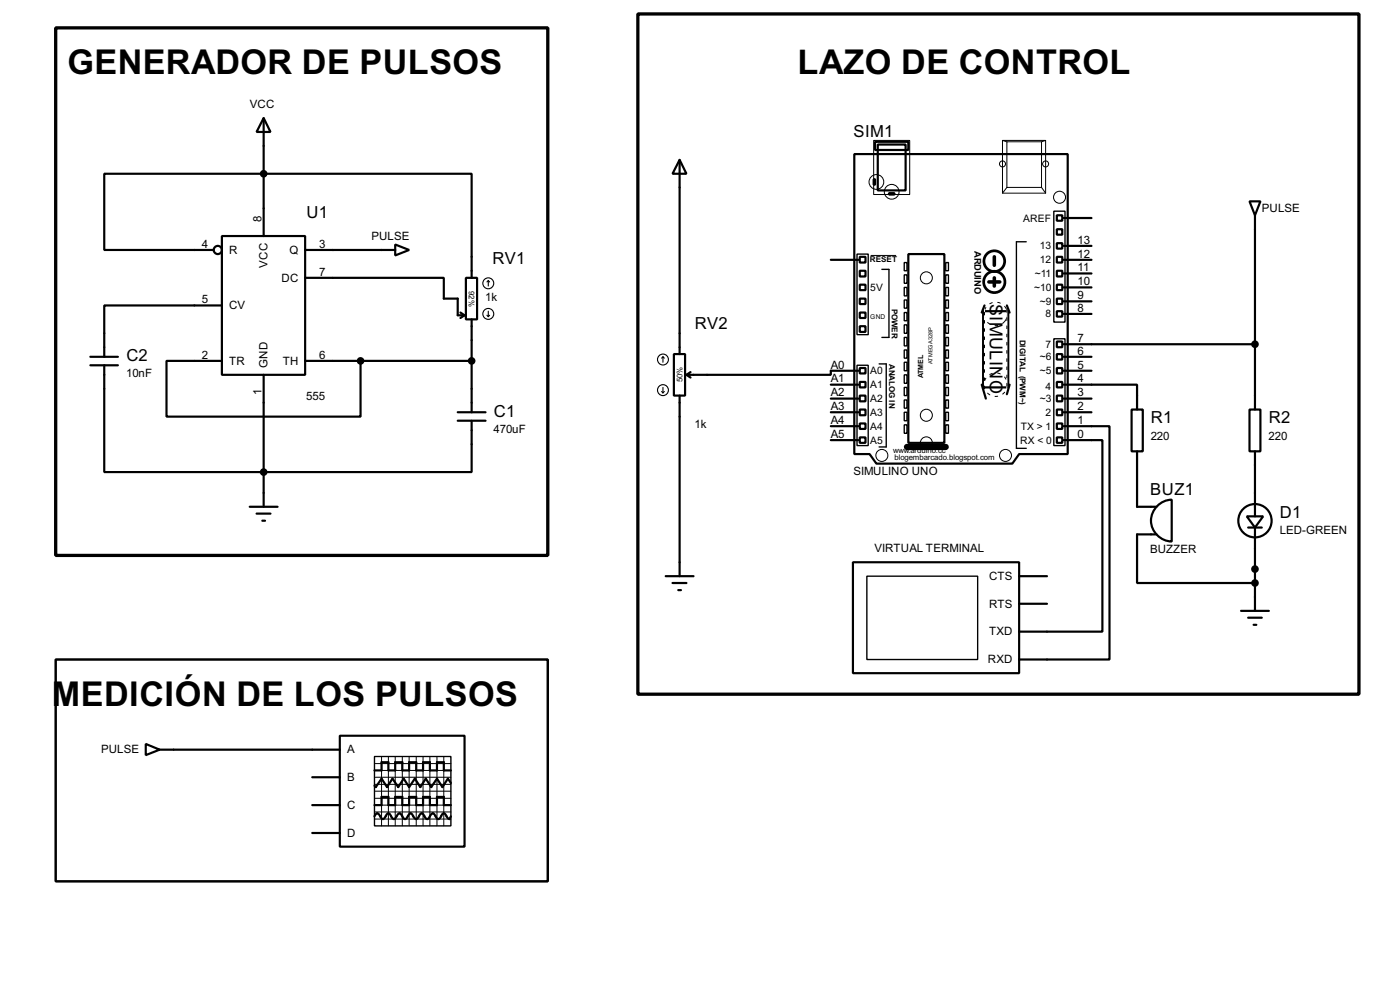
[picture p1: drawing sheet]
<svg xmlns="http://www.w3.org/2000/svg" width="256mm" height="180mm" viewBox="0 0 256 180" stroke-linecap="round" stroke-linejoin="round" font-family="sans-serif">
<g fill="none" stroke="#000" stroke-width=".4">
<path d="M48.3 21.6l1.3 2.6h-2.6zM48.3 21.6v21.6M124.5 29.3l1.3 2.5h-2.6zM124.5 29.3v35.5M156.5 28.2h39.1v54.9h-8.9l-1.2 1.8h-24.9l-1.3-1.8h-2.8zM160.1 32.8h.2v1h-.2zM160.3 26h6.1v1.5h-6.1zM160.8 26.5h5.1v8.4h-5.1zM162.9 35.4h1v.2h-1zM193.6 39.4h1v1h-1zM194.9 39.9h5.1M228.9 36.9h2l-1 2.5z"/>
<path d="M229.9 39.4v35.6M39.2 45.8h-20.1v-14h67.3v19.1M40.7 43.2h15.2v25.4h-15.2zM40.7 55.9h-21.6v9.4M55.9 50.9h25.4v3.8h2.6v3h1.2M55.9 45.8h16.5M72.4 44.8l2.6 1-2.6 1zM84.4 57.2l.7 .5M85.1 57.7l-.7 .5M85.4 50.9h2v7.6h-2zM86.4 58.5v17M152.2 47.6h5.1"/>
<path d="M157.5 49.6h1.1v1h-1.1zM157.5 54.7h1.1v1h-1.1zM157.5 59.7h1.1v1.1h-1.1zM157.5 57.2h1.1v1h-1.1zM157.5 52.1h1.1v1h-1.1zM157.5 47h1.1v1.1h-1.1zM166.4 46.5h6.6v34.6h-6.6zM180.1 57h4.6v13.9h-4.6zM180.4 55.9l-.5 1.3M184.5 55.9l.5 1.3M193.6 44.5h1v1h-1zM193.6 47h1v1.1h-1z"/>
<path d="M193.6 49.6h1v1h-1zM193.6 52.1h1v1h-1zM193.6 54.7h1v1h-1zM193.6 42h1v1h-1zM193.6 57h1v1h-1zM194.9 57.5h5.1M194.9 55.2h5.1M194.9 52.6h5.1M194.9 50.1h5.1M194.9 47.6h5.1M194.9 45h5.1M16.6 65.3h5"/>
<path d="M16.6 66.9h5M19.1 66.9v19.5h67.3v-9.4M40.7 66.1h-10.2v10.2h35.6v-10.2M48.3 68.6v24.2M55.9 66.1h30.5M83.9 75.5h5.1M83.9 77h5.1M123.5 64.8h2v7.6h-2zM124.5 72.4v33.1M125.8 68.6l.7 .5M126.5 68.1l-.7 .5M152.2 75.5h5.1"/>
<path d="M152.2 78h5.1M152.2 73h5.1M152.2 70.4h5.1M157.3 67.9h-5.1v.7h-26.4M157.5 67.4h1.1v1h-1.1zM157.5 69.9h1.1v1h-1.1zM157.5 72.4h1.1v1.1h-1.1zM157.5 75h1.1v1h-1.1zM157.5 77.5h1.1v1h-1.1zM179.9 70.4l.7 2.6M185 70.4l-.5 1.8M193.6 62.5h1v1.1h-1z"/>
<path d="M193.6 64.8h1v1h-1zM193.6 67.4h1v1h-1zM193.6 69.9h1v1h-1zM193.6 72.4h1v1.1h-1zM193.6 75h1v1h-1zM193.6 77.5h1v1h-1zM194.9 70.4h13.4v4.6M194.9 78h8.4v42.7h-16.6M194.9 63h35M194.9 75.5h5.1M194.9 65.3h5.1M194.9 73h5.1"/>
<path d="M194.9 67.9h5.1M207.3 75h2.1v7.6h-2.1zM228.9 75h2v7.6h-2zM45.8 92.8h5.1M47 94h2.6M48.1 95.3h.5M152.2 80.6h5.1M157.5 80.1h1.1v1h-1.1zM193.6 80.1h1v1h-1zM194.9 80.6h7.1v35h-15.3M208.3 82.6v10.2h3.6M211.9 97.8h-3.6v8.9h21.6"/>
<path d="M212 92.6a3.8 3.8 0 0 1 2.7-1.1v7.6a3.8 3.8 0 0 1-3.5-2.4 3.8 3.8 0 0 1 .8-4.1zM228.4 94.5h3l-1.5 2.1zM228.7 96.6h2.5M229.9 82.6v11.9M229.9 96.6v15.2M122 105.5h5.1M123.2 106.7h2.6M124.3 108h.5M156.3 102.9h30.4v20.3h-30.4zM186.7 105.5h5.1M186.7 110.5h5.1M227.4 111.8h5.1"/>
<path d="M228.7 113.1h2.5M229.7 114.4h.5M26.7 136.2l2.6 1-2.6 1zM29.3 137.2h33M62.3 134.7h22.8v20.3h-22.8zM57.2 147.4h5.1M57.2 142.3h5.1M57.2 152.5h5.1M68.6 149.4l.5-.5 .3 .1 .5 .8 .3 .1 .2-.1 .5-.8 .3-.1 .2 .1 .5 .8 .3 .1 .2-.1 .5-.8 .3-.1 .2 .1 .5 .8 .3 .1 .3-.1 .5-.8 .2-.1 .3 .1 .2 .4a.54 .54 0 0 0 .8 .4l.5-.8 .3-.1 .2 .1 .5 .8 .3 .1 .2-.1 .5-.8 .3-.1 .2 .1 .5 .8 .3 .1 .3-.1 .4-.8 .3-.1 .3 .1 .5 .8 .3 .1 .2-.5M68.6 141h1.3v-1.5h1.3v1.5h1.2v-1.5h1.3v1.5h1.3v-1.5h1.3v1.5h1.2v-1.5h1.3v1.5h1.3v-1.5h1.2v1.5h1.3M68.6 147.4h1.3v-1.5h1.3v1.5h1.2v-1.5h1.3v1.5h1.3v-1.5h1.3v1.5h1.2v-1.5h1.3v1.5h1.3v-1.5h1.2v1.5h1.3M82.6 143.3l-.5-.8-1 1.6-1-1.6-1.1 1.6-1-1.6-1 1.6-1-1.6-1 1.6-1-1.6-1 1.6-1.1-1.6-1 1.6-1-1.6-1 1.6-.3-.3"/>
<circle cx="39.9" cy="45.8" r=".75"/>
<circle cx="229.9" cy="95.3" r="3.1"/>
</g>
<g fill="#000" stroke="#000" stroke-width=".4">
<circle cx="48.3" cy="31.8" r=".5"/>
<circle cx="66" cy="66.1" r=".5"/>
<circle cx="86.4" cy="66.1" r=".5"/>
<circle cx="229.9" cy="63" r=".5"/>
<circle cx="48.3" cy="86.4" r=".5"/>
<circle cx="229.9" cy="106.7" r=".5"/>
<circle cx="229.9" cy="104.2" r=".5"/>
</g>
<g fill="none" stroke="#000" stroke-width=".2">
<path d="M89.2 57.7l.3 .3M89.5 51.4v1M89.5 57v1M89.5 51.4l.2 .2M89.5 51.4l-.3 .2M89.7 57.7l-.2 .3M121.2 71.7l.3 .2M121.5 65.3l-.3 .3M121.5 65.3l.2 .3M121.5 65.3v1M121.5 70.9v1M121.7 71.7l-.2 .2"/>
<circle cx="89.4" cy="57.5" r="1"/>
<circle cx="89.4" cy="51.9" r="1"/>
<circle cx="121.4" cy="65.8" r="1"/>
<circle cx="121.4" cy="71.4" r="1"/>
</g>
<g fill="none" stroke="#000" stroke-width=".25">
<path d="M193.1 38.7h2v20.3h-2zM157 46.5h2.1v14.8h-2.1zM161.6 49.3h1.3v12.5h-1.3M165.7 48.1h.5v1.5h-.5zM165.7 50.3h.5v1.6h-.5zM165.7 52.6h.5v1.6h-.5zM165.7 54.9h.5v1.5h-.5zM165.7 57.2h.5v1.5h-.5zM165.7 59.5h.5v1.5h-.5zM173.3 48.1h.5v1.5h-.5zM173.3 50.3h.5v1.6h-.5zM173.3 52.6h.5v1.6h-.5z"/>
<path d="M173.3 54.9h.5v1.5h-.5zM173.3 57.2h.5v1.5h-.5zM173.3 59.5h.5v1.5h-.5zM188 44.3h-1.8v37.8h1.8M157 66.9h2.1v14.7h-2.1zM161.1 66.6h1.3v15.2h-1.3M165.7 61.8h.5v1.5h-.5zM165.7 64.1h.5v1.5h-.5zM165.7 66.3h.5v1.6h-.5zM165.7 68.6h.5v1.6h-.5zM165.7 70.9h.5v1.5h-.5zM165.7 73.2h.5v1.5h-.5z"/>
<path d="M165.7 75.5h.5v1.5h-.5zM165.7 77.8h.5v1.5h-.5zM173.3 61.8h.5v1.5h-.5zM173.3 64.1h.5v1.5h-.5zM173.3 66.3h.5v1.6h-.5zM173.3 68.6h.5v1.6h-.5zM173.3 70.9h.5v1.5h-.5zM173.3 73.2h.5v1.5h-.5zM173.3 75.5h.5v1.5h-.5zM173.3 77.8h.5v1.5h-.5zM193.1 62h2v19.6h-2zM158.8 105.5h20.3v15.2h-20.3z"/>
<path d="M68.6 138.5h14v12.7h-14z"/>
</g>
<g fill="none" stroke="#fff" stroke-width=".18">
<path d="M180.4 56.7v14.5M184.5 56.7v14.5"/>
<circle cx="182.4" cy="57.5" r="2.15"/>
<circle cx="182.4" cy="70.4" r="2.15"/>
</g>
<circle cx="182.4" cy="57.5" r="2.15" fill="none" stroke="#000" stroke-width=".18" stroke-dasharray="2 1 .5 1 .5 1"/>
<g fill="none" stroke="#000" stroke-width=".18" stroke-dasharray=".5 1">
<path d="M184.5 56.7v14.5M180.4 71.2v-14.5"/>
<circle cx="182.4" cy="70.4" r="2.15"/>
</g>
<g fill="none" stroke="#000" stroke-width=".5">
<circle cx="182.1" cy="51.6" r="1.95"/>
<circle cx="182.1" cy="47.8" r="1.9"/>
</g>
<path d="M181.2 51.6h2M182.2 47v1.6M182.2 50.9v1.5" fill="none" stroke="#000" stroke-width=".65"/>
<g fill="none" stroke="#000" stroke-width=".18">
<path d="M160.1 25.7h6.6v9.9h-6.6zM183.7 25.7h7.9v9.7h-7.9zM183.7 25.7l.8 .3M184.5 26h6.3v8.3h-6.3zM184.5 34.3l-.8 1.1M190.8 34.3l.8 1.1M191.6 25.7l-.8 .3M159.6 46.8h4.5M68.6 139.8h14M69.9 138.5v12.7M71.2 138.5v12.7M72.4 138.5v12.7"/>
<path d="M73.7 138.5v12.7M75 138.5v12.7M76.3 138.5v12.7M77.5 138.5v12.7M78.8 138.5v12.7M80.1 138.5v12.7M81.3 138.5v12.7M68.6 142.3h14M68.6 141h14M68.6 143.6h14M68.6 146.1h14M68.6 147.4h14"/>
<path d="M68.6 148.6h14M68.6 149.9h14M68.6 144.8h14"/>
<circle cx="160.5" cy="33.3" r="1.35"/>
<circle cx="163.3" cy="35.1" r="1.35"/>
<circle cx="183.6" cy="30" r=".55"/>
<circle cx="191.5" cy="30" r=".55"/>
<circle cx="194.1" cy="36.1" r="1.1"/>
<circle cx="169.7" cy="50.9" r="1.1"/>
<circle cx="169.7" cy="76" r="1.1"/>
<circle cx="161.5" cy="83.4" r="1.1"/>
<circle cx="169.7" cy="81.1" r="1.1"/>
<circle cx="184.2" cy="83.4" r="1.1"/>
</g>
<path d="M166.2 81.8h7.1" fill="none" stroke="#000" stroke-width="1.2"/>
<path d="M10.2 5.1h90.2v96.6h-90.2zM116.9 2.6h132.1v124.5h-132.1z" fill="none" stroke="#000" stroke-width=".6"/>
<path d="M10.2 120.7h90.2v40.6h-90.2z" fill="none" stroke="#000" stroke-width=".45"/>
<g font-size="7">
<text x="12.4" y="13.6">GENERADOR DE PULSOS</text>
<text x="146.1" y="13.6">LAZO DE CONTROL</text>
<text x="9.5" y="129.2">MEDICIÓN DE LOS PULSOS</text>
</g>
<g font-size="3.7">
<text x="181.3" y="55.7" transform="rotate(90 181.3 55.7)">S</text>
<text x="181.3" y="57.9" transform="rotate(90 181.3 57.9)">IMULINO</text>
</g>
<g font-size="3.4">
<text x="156.4" y="25">SIM1</text>
<text x="56.2" y="39.9">U1</text>
<text x="90.2" y="48.3">RV1</text>
<text x="127.3" y="60.2">RV2</text>
<text x="23.2" y="66.1">C2</text>
<text x="90.5" y="76.2">C1</text>
<text x="210.9" y="77.5">R1</text>
<text x="232.5" y="77.5">R2</text>
<text x="210.7" y="90.7">BUZ1</text>
<text x="234.5" y="94.8">D1</text>
</g>
<g font-size="2.4">
<text x="45.8" y="19.8">VCC</text>
<text x="47.9" y="40.6" transform="rotate(-90 47.9 40.6)">8</text>
<text x="231.2" y="38.8">PULSE</text>
<text x="37" y="45.4">4</text>
<text x="42" y="46.5">R</text>
<text x="53" y="46.5">Q</text>
<text x="58.5" y="45.4">3</text>
<text x="68" y="43.9">PULSE</text>
<text x="197.4" y="47.2">12</text>
<text x="197.4" y="44.6">13</text>
<text x="49" y="49" transform="rotate(-90 49 49)">VCC</text>
<text x="51.6" y="51.5">DC</text>
<text x="58.5" y="50.4">7</text>
<text x="197.4" y="52.2">10</text>
<text x="197.4" y="49.7">11</text>
<text x="37" y="55.5">5</text>
<text x="42" y="56.6">CV</text>
<text x="88.9" y="55">1k</text>
<text x="197.4" y="57.1">8</text>
<text x="197.4" y="54.7">9</text>
<text x="37" y="65.6">2</text>
<text x="58.5" y="65.6">6</text>
<text x="197.4" y="64.9">6</text>
<text x="197.4" y="62.6">7</text>
<text x="23.1" y="69.1">10nF</text>
<text x="42" y="66.7">TR</text>
<text x="49" y="67.3" transform="rotate(-90 49 67.3)">GND</text>
<text x="51.8" y="66.7">TH</text>
<text x="152.2" y="70">A1</text>
<text x="152.2" y="67.4">A0</text>
<text x="197.4" y="70">4</text>
<text x="197.4" y="67.4">5</text>
<text x="47.9" y="72.3" transform="rotate(-90 47.9 72.3)">1</text>
<text x="56.1" y="73.3">555</text>
<text x="152.2" y="77.6">A4</text>
<text x="152.2" y="75.1">A3</text>
<text x="152.2" y="72.6">A2</text>
<text x="197.4" y="77.6">1</text>
<text x="197.4" y="75.1">2</text>
<text x="197.4" y="72.6">3</text>
<text x="90.4" y="79.2">470uF</text>
<text x="127.3" y="78.3">1k</text>
<text x="152.2" y="80.2">A5</text>
<text x="197.4" y="80.2">0</text>
<text x="210.8" y="80.4">220</text>
<text x="232.4" y="80.4">220</text>
<text x="156.3" y="87">SIMULINO UNO</text>
<text x="160.2" y="101.1">VIRTUAL TERMINAL</text>
<text x="210.7" y="101.2">BUZZER</text>
<text x="234.4" y="97.8">LED-GREEN</text>
<text x="181.2" y="106.2">CTS</text>
<text x="181.2" y="111.2">RTS</text>
<text x="181.2" y="116.3">TXD</text>
<text x="181" y="121.4">RXD</text>
<text x="18.5" y="137.9">PULSE</text>
<text x="63.6" y="137.9">A</text>
<text x="63.6" y="143">B</text>
<text x="63.6" y="148.1">C</text>
<text x="63.6" y="153.2">D</text>
</g>
<g font-size="2.1">
<text x="187.4" y="40.6">AREF</text>
<text x="190.5" y="45.7">13</text>
<text x="159.4" y="53.3">5V</text>
<text x="189.4" y="53.3">~10</text>
<text x="189.6" y="50.7">~11</text>
<text x="190.5" y="48.2">12</text>
<text x="190.5" y="55.8">~9</text>
<text x="191.6" y="58.1">8</text>
<text x="190.5" y="66">~6</text>
<text x="191.6" y="63.7">7</text>
<text x="159.4" y="68.5">A0</text>
<text x="159.4" y="71.1">A1</text>
<text x="190.5" y="68.5">~5</text>
<text x="191.6" y="71.3">4</text>
<text x="159.4" y="73.6">A2</text>
<text x="159.4" y="76.1">A3</text>
<text x="190.5" y="73.6">~3</text>
<text x="191.6" y="76.1">2</text>
<text x="159.4" y="78.7">A4</text>
<text x="159.4" y="81.2">A5</text>
<text x="186.9" y="81.2">RX &lt; 0</text>
<text x="187" y="78.7">TX &gt; 1</text>
</g>
<text font-size="1.9" x="178.5" y="45.9" transform="rotate(90 178.5 45.9)">ARDUINO</text>
<g font-size="1.7">
<text x="159.4" y="48">RESET</text>
<text x="163.4" y="56.5" transform="rotate(90 163.4 56.5)">POWER</text>
<text x="186.8" y="62.2" transform="rotate(90 186.8 62.2)">DIGITAL (PWM~)</text>
<text x="162.9" y="66.6" transform="rotate(90 162.9 66.6)">ANALOG IN</text>
</g>
<g font-size="1.6">
<text x="85.9" y="53.3" transform="rotate(90 85.9 53.3)">92%</text>
<text x="125" y="70" transform="rotate(-90 125 70)">50%</text>
<text x="163.7" y="82.9">www.arduino.cc</text>
<text x="163.9" y="84.1">blogembarcado.blogspot.com</text>
</g>
<text font-size="1.5" x="169.1" y="69.2" transform="rotate(-90 169.1 69.2)">ATMEL</text>
<text font-size="1.4" x="159.4" y="58.3">GND</text>
<text font-size="1.2" x="170.8" y="66.6" transform="rotate(-90 170.8 66.6)">ATMEGA328P</text>
</svg>
